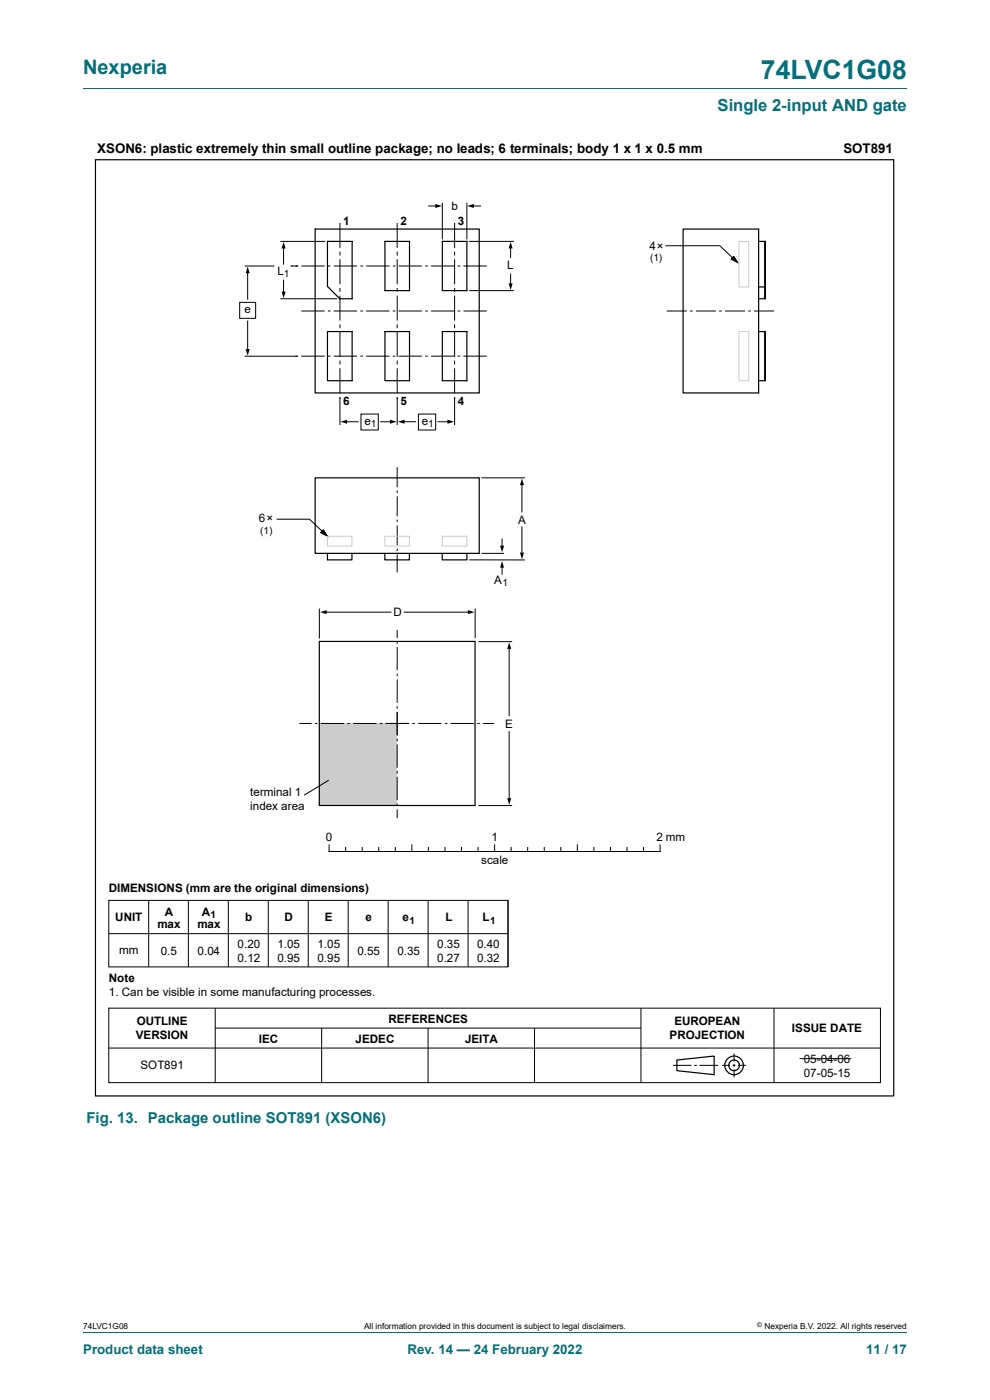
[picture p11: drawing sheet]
<svg xmlns="http://www.w3.org/2000/svg" width="210mm" height="297mm" viewBox="0 0 210 297" stroke-linecap="round" stroke-linejoin="round" font-family="sans-serif">
<path d="M17.6 18.8h174.8" fill="none" stroke="#036f7b" stroke-width=".21"/>
<path d="M67.7 153.5h16.5v17.4h-16.5z" fill="#ccc"/>
<g fill="none" stroke="#000" stroke-width=".21">
<path d="M51.9 56.4h6.3M52.5 57.7v5.8M59.5 51.2h9.5M60.2 52.4v3.6M60.2 59.4v2.7M61.6 56.4h1.7M63.9 56.4h5M69.6 56.4h.5M70.8 56.4h4.9M72.1 47.3v5.3M72.1 53.4v.8M72.1 55v5.3"/>
<path d="M76.4 56.4h.6M77.7 56.4h4.9M83.3 56.4h.6M84.3 47.3v5.3M84.3 53.4v.8M84.3 55v5.3M84.6 56.4h4.9M90.2 56.4h.5M90.9 43.7h1.7M91.4 56.4h5M93.8 43v7.8M96.4 47.3v5.3"/>
<path d="M96.4 53.4v.8M96.4 55v5.3M97.1 56.4h.5M98.3 56.4h5M99 43v7.8M99.5 51.2h9.5M100.2 43.7h1.7M108.3 52.4v2.2M108.3 58.1v2.3M141.1 52.1h11.6l3.2 3.1M155.7 54.4l.8 1.3-1.4-.7zM50.8 64.1h3.4v3.4h-3.4z"/>
<path d="M52.5 68.1v6.2M59.5 63.4h12M63.2 75.6h-11.3M63.9 66h5M63.9 75.6h5M69.6 66h.5M69.6 75.6h.5M70.8 66h4.9M70.8 75.6h4.9M72.1 61.1v.8M72.1 62.7v5.3M72.1 68.8v.8"/>
<path d="M72.1 70.4v5.3M72.1 76.5v.8M72.1 78.1v5.3M76.4 66h.6M76.4 75.6h.6M77.7 66h4.9M77.7 75.6h4.9M83.3 66h.6M83.3 75.6h.6M84.3 61.1v.8M84.3 62.7v5.3M84.3 68.8v.8"/>
<path d="M84.3 70.4v5.3M84.3 76.5v.8M84.3 78.1v5.3M84.6 66h4.9M84.6 75.6h4.9M90.2 66h.5M90.2 75.6h.5M91.4 66h5M91.4 75.6h5M96.4 61.1v.8M96.4 62.7v5.3M96.4 68.8v.8"/>
<path d="M96.4 70.4v5.3M96.4 76.5v.8M96.4 78.1v5.3M97.1 66h.5M97.1 75.6h.5M98.3 66h5M98.3 75.6h5M99.5 61.7h9.5M141.4 66h4.3M146.4 66h.5M147.6 66h4.2M152.6 66h.5"/>
<path d="M153.8 66h4.2M158.7 66h.6M160 66h4.2M72.1 84.2v6M73.3 89.5h2.7M76.6 87.8h3.6v3.4h-3.6zM80.7 89.5h2.3M84.3 84.2v6M84.3 99.1v4.2M85.5 89.5h2.6M88.8 87.8h3.6v3.4h-3.6zM92.9 89.5h2.3"/>
<path d="M96.4 84.2v6M58.7 110.1h6.9l3.2 3.1M68.6 112.4l.9 1.4-1.5-.8zM84.3 104.1v.5M84.3 105.3v4.2M84.3 110.2v.6M84.3 111.5v4.2M84.3 116.4v.5M84.3 117.6v3.8M99.5 118.8h11.8M102.1 101.4h9.2M102.1 117.4h4.8"/>
<path d="M106.5 114.3v1.7M110.7 102.6v6M110.7 111.8v5.7M67.7 129.1v6.4M69 129.9h13.9M84.3 133.7v1.6M84.3 136v.6M84.3 137.3v4.9M85.8 129.9h13.7M100.8 129.1v6.3M101.5 136.1h7.1M106.5 120.1v1.7"/>
<path d="M108 137.4v14.4M63.5 153.5h2.6M66.8 153.5h.5M68 153.5h5M73.7 153.5h.5M74.9 153.5h5M80.6 153.5h.5M81.8 153.5h5M84.3 142.9v.5M84.3 144.2v4.9M84.3 149.8v.5M84.3 151v5"/>
<path d="M84.3 156.7v.5M84.3 157.9v5M87.5 153.5h.5M88.7 153.5h4.9M94.4 153.5h.5M95.6 153.5h4.9M101.2 153.5h.6M102.5 153.5h2.3M108 155.2v14.4M69.7 165.5l-5.2 3.2M69.8 179.2v1.4h70.2v-1.4M73.3 179.8v.8"/>
<path d="M76.8 179.8v.8M80.3 179.8v.8M83.9 179.8v.8M84.3 163.6v.5M84.3 164.8v5M84.3 170.5v.5M84.3 171.7v1.9M87.4 179.2v1.4M90.9 179.8v.8M94.4 179.8v.8M97.9 179.8v.8M101.4 179.8v.8"/>
<path d="M101.5 170.9h7.1M104.9 179.2v1.4M108.4 179.8v.8M111.9 179.8v.8M115.4 179.8v.8M119 179.8v.8M122.5 179.2v1.4M126 179.8v.8M129.5 179.8v.8M133 179.8v.8M136.5 179.8v.8M23.1 191h84.7v14.1h-84.7z"/>
<path d="M23.1 198.1h84.7M31.5 191v14.1M40 191v14.1M48.4 191v14.1M56.9 191v14.1M65.4 191v14.1M73.9 191v14.1M82.3 191v14.1M90.8 191v14.1M99.3 191v14.1M107.8 191v14.1M23.1 213.9h163.7v15.8h-163.7z"/>
<path d="M45.7 213.9v15.8M45.7 218.1h90.3M68.2 218.1v11.6M90.8 218.1v11.6M113.4 218.1v11.6M136 213.9v15.8M164.2 213.9v15.8M23.1 222.3h163.7M142.7 226h4M147.2 226h.6M148.4 226h3.9M153.2 226h1.7"/>
<path d="M155.4 226h.6M155.7 223.5v1.7M155.7 225.7v.6M155.7 226.9v1.6M156.6 226h1.7M169.6 224.6h11"/>
</g>
<g fill="none" stroke="#000" stroke-width=".25">
<path d="M20.3 33.9h169.3v198.6h-169.3zM66.8 48.6h34.9v34.8h-34.9zM69.5 51.2h5.2v12.2h-2.6l-2.6-2.6zM81.7 51.2h5.2v10.5h-5.2zM93.8 51.2h5.2v10.5h-5.2zM144.9 48.6h16v34.8h-16zM160.9 51.2h1.4M69.5 70.3h5.2v10.5h-5.2zM81.7 70.3h5.2v10.5h-5.2zM93.8 70.3h5.2v10.5h-5.2zM160.9 63.4h1.4M160.9 70.3h1.4"/>
<path d="M160.9 60.9h1.4M162.3 61.7v-10.5v10.5M162.3 63.4v-1.7v1.7M160.9 80.8h1.4M162.3 80.8v-10.5v10.5M66.8 101.4h34.9v16h-34.9zM69.5 117.4v1.4h5.2v-1.4M81.6 117.4v1.4h5.2v-1.4M93.8 117.4v1.4h5.2v-1.4M67.7 136.1h33.1v34.8h-33.1zM143.6 224.9l7.9-.9v4l-7.9-.9z"/>
<circle cx="155.7" cy="226" r="1.13"/>
<circle cx="155.7" cy="226" r="1.98"/>
</g>
<g fill="#000">
<path d="M52.5 56.6l.5 1.4h-.9zM60.2 51.3l.4 1.4h-.9zM92.3 43.3l1.5 .4-1.5 .4zM99.1 43.7l1.4-.4v.8zM108.3 51.3l.4 1.4h-.8zM155.7 54.4l.8 1.3-1.4-.7zM52.1 74h.9l-.5 1.5zM59.7 61.9h.9l-.4 1.4zM107.9 60.1h.8l-.4 1.4zM72.2 89.5l1.4-.5v.9zM82.7 89l1.4 .5-1.4 .4zM84.4 89.5l1.4-.5v.9z"/>
<path d="M94.9 89l1.4 .5-1.4 .4zM68.6 112.4l.9 1.4-1.5-.8zM106.1 115.8h.8l-.4 1.4zM110.7 101.5l.4 1.4h-.8zM110.3 117.2h.8l-.4 1.4zM67.9 129.9l1.4-.5v.9zM99.2 129.4l1.4 .5-1.4 .4zM106.5 119l.4 1.4h-.8zM108 136.3l.4 1.4h-.8zM107.6 169.3h.8l-.4 1.4z"/>
</g>
<path d="M156.7 51.2h2.1v9.7h-2.1zM156.7 70.3h2.1v10.5h-2.1zM69.5 113.8h5.2v2h-5.2zM81.6 113.8h5.2v2h-5.2zM93.8 113.8h5.2v2h-5.2z" fill="none" stroke="#ccc" stroke-width=".21"/>
<path d="M17.6 282.6h174.8" fill="none" stroke="#036f7b" stroke-width=".21"/>
<text font-size="5.6" fill="#036f7b" x="161.4" y="16.8">74LVC1G08</text>
<text font-size="4.2" fill="#036f7b" x="17.6" y="15.6">Nexperia</text>
<text font-size="3.5" fill="#036f7b" x="152.2" y="23.7">Single 2-input AND gate</text>
<text font-size="3.2" fill="#036f7b" x="18.3" y="238.2">Fig. 13. Package outline SOT891 (XSON6)</text>
<g font-size="2.8">
<text x="20.6" y="32.5">XSON6: plastic extremely thin small outline package; no leads; 6 terminals; body 1 x 1 x 0.5 mm</text>
<text x="178.9" y="32.5">SOT891</text>
</g>
<g font-size="2.8" fill="#036f7b">
<text x="17.6" y="287.2">Product data sheet</text>
<text x="86.4" y="287.2">Rev. 14 — 24 February 2022</text>
<text x="183.7" y="287.2">11 / 17</text>
</g>
<g font-size="2.5">
<text x="72.8" y="47.7">1</text>
<text x="84.9" y="47.7">2</text>
<text x="95.8" y="44.5">b</text>
<text x="97.1" y="47.7">3</text>
<text x="137.8" y="53">4×</text>
<text x="58.8" y="58.3">L</text>
<text x="107.6" y="57.2">L</text>
<text x="51.9" y="66.5">e</text>
<text x="72.8" y="85.9">6</text>
<text x="84.9" y="85.9">5</text>
<text x="97.1" y="85.9">4</text>
<text x="77.3" y="90.1">e</text>
<text x="89.5" y="90.1">e</text>
<text x="54.9" y="110.8">6×</text>
<text x="109.9" y="111.2">A</text>
<text x="104.8" y="123.8">A</text>
<text x="83.5" y="130.7">D</text>
<text x="107.2" y="154.4">E</text>
<text x="53.1" y="168.8">terminal 1</text>
<text x="53.1" y="171.8">index area</text>
<text x="69.1" y="178.5">0</text>
<text x="104.2" y="178.5">1</text>
<text x="139.2" y="178.5">2 mm</text>
<text x="102.1" y="183.3">scale</text>
<text x="23.1" y="189.3">DIMENSIONS (mm are the original dimensions)</text>
<text x="24.4" y="195.5">UNIT</text>
<text x="33.4" y="196.9">max</text>
<text x="35" y="194.4">A</text>
<text x="41.9" y="196.9">max</text>
<text x="42.8" y="194.4">A</text>
<text x="52" y="195.5">b</text>
<text x="60.4" y="195.5">D</text>
<text x="68.9" y="195.5">E</text>
<text x="77.5" y="195.5">e</text>
<text x="85.4" y="195.5">e</text>
<text x="94.5" y="195.5">L</text>
<text x="102.3" y="195.5">L</text>
<text x="25.3" y="202.4">mm</text>
<text x="34.1" y="202.6">0.5</text>
<text x="41.9" y="202.6">0.04</text>
<text x="50.4" y="201.1">0.20</text>
<text x="50.4" y="204">0.12</text>
<text x="58.8" y="201.1">1.05</text>
<text x="58.8" y="204">0.95</text>
<text x="67.4" y="201.1">1.05</text>
<text x="67.4" y="204">0.95</text>
<text x="75.8" y="202.6">0.55</text>
<text x="84.3" y="202.6">0.35</text>
<text x="92.8" y="201.1">0.35</text>
<text x="92.8" y="204">0.27</text>
<text x="101.2" y="201.1">0.40</text>
<text x="101.2" y="204">0.32</text>
<text x="23.1" y="208.4">Note</text>
<text x="23.1" y="211.3">1. Can be visible in some manufacturing processes.</text>
<text x="28.8" y="220.5">VERSION</text>
<text x="29" y="217.5">OUTLINE</text>
<text x="54.9" y="221.2">IEC</text>
<text x="75.4" y="221.2">JEDEC</text>
<text x="82.4" y="216.9">REFERENCES</text>
<text x="98.7" y="221.2">JEITA</text>
<text x="142" y="220.5">PROJECTION</text>
<text x="143" y="217.5">EUROPEAN</text>
<text x="168" y="218.9">ISSUE DATE</text>
<text x="29.8" y="226.8">SOT891</text>
<text x="170.5" y="225.4">05-04-06</text>
<text x="170.5" y="228.4">07-05-15</text>
</g>
<g font-size="2.1">
<text x="60.2" y="58.8">1</text>
<text x="137.9" y="55.5">(1)</text>
<text x="78.7" y="90.6">1</text>
<text x="90.8" y="90.6">1</text>
<text x="55.2" y="113.2">(1)</text>
<text x="106.6" y="124.4">1</text>
<text x="44.6" y="194.8">1</text>
<text x="86.8" y="196">1</text>
<text x="104" y="196">1</text>
</g>
<g font-size="1.8">
<text x="17.6" y="282">74LVC1G08</text>
<text x="77.2" y="282">All information provided in this document is subject to legal disclaimers.</text>
<text x="162.2" y="282">Nexperia B.V. 2022. All rights reserved</text>
</g>
<text font-size="1.4" x="160.6" y="281.6">©</text>
</svg>
